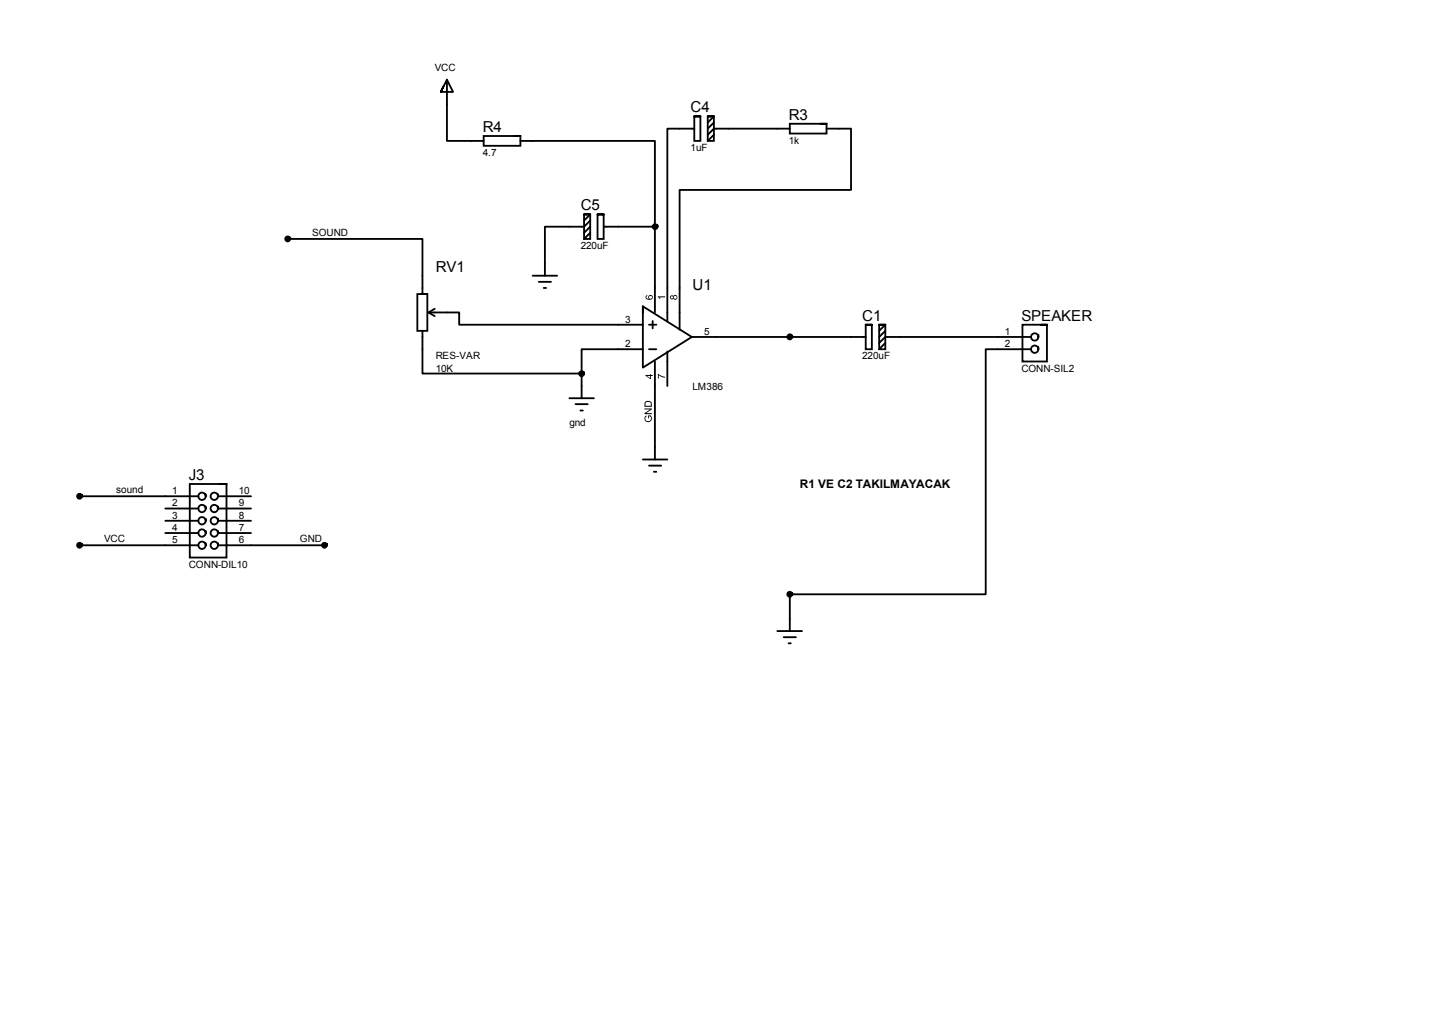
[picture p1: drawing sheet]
<svg xmlns="http://www.w3.org/2000/svg" width="297mm" height="210mm" viewBox="0 0 297 210" stroke-linecap="round" stroke-linejoin="round" font-family="sans-serif">
<g fill="none" stroke="#000" stroke-width=".38">
<path d="M92 17.9l-.6 1.2h2.6l-1.3-2.6-1.3 2.6M92.7 16.5v12.7h7.6M106.7 28.2h1.2v2h-7.6v-2h7.6M107.9 29.2h27.9v17.8h-10.6M144 24.1h1.3v5.1h-1.3v-5.1h1.3M144 26.7h-5.6v39.8M146.8 24.1h1.3v5.1h-1.3v-5.1h1.3l-1.3 1.3M148.1 25.4l-1.3 1.3M148.1 27.9l-1.3 1.3M163.8 26.7h-15.7l-1.3 1.2M170.2 25.7h1.2v2h-7.6v-2h7.6M171.4 26.7h5.1v12.7h-35.5v28.9"/>
<path d="M59.7 49.5h27.9v11.5M60.2 49.2a.53 .53 0 0 1-.2 .8 .53 .53 0 0 1-.7-.2 .53 .53 0 0 1 .1-.7 .52 .52 0 0 1 .8 .4M110.5 57.1h5.1M111.8 58.4h2.5M112.8 59.7h.5M121.2 44.4h1.2v5.1h-1.2v-5.1h1.2l-1.2 1.3M122.4 45.7l-1.2 1.3h-8.2v10.2M122.4 48.3l-1.2 1.2M122.4 47l-1.2 1.3M123.9 44.4h1.3v5.1h-1.3v-5.1h1.3M135.8 47v17.8M136.4 46.7a.53 .53 0 0 1-.2 .7 .53 .53 0 0 1-.7-.1 .53 .53 0 0 1 .1-.8 .53 .53 0 0 1 .8 .5"/>
<path d="M87.4 61h1.2v7.6h-2v-7.6h2M87.6 68.6v8.8h33M88.9 64.8h6.3v2.5h38.1M88.9 64.8l1.3 .7M90.2 64l-1.3 .8M120.6 77.4v5.2M121.2 77.2a.54 .54 0 0 1-.4 .7 .54 .54 0 0 1-.7-.5 .51 .51 0 0 1 .5-.4 .51 .51 0 0 1 .6 .4M133.3 63.5v12.7l10.2-6.4-10.2-6.3v1.3M133.3 72.4h-12.7v5M134.6 72.4h1.5M134.6 67.3h1.5M135.4 66.5v1.6"/>
<path d="M135.8 74.9v20.3M138.4 72.9v7.1M143.5 69.8h36.1M164.3 69.6a.54 .54 0 0 1-.2 .7 .54 .54 0 0 1-.8-.3 .54 .54 0 0 1 .5-.7l.5 .3v.2M179.6 67.3h1.2v5.1h-1.2v-5.1h1.2M182.4 67.3h1.2v5.1h-1.2v-5.1h1.2l-1.2 1.3M183.6 68.6l-1.2 1.2M183.6 71.1l-1.2 1.3M213.9 72.4h-9.4v50.8h-40.7v7.6M213.9 69.8h-30.3l-1.2 1.3M215.4 69.4a.8 .8 0 0 1-.8 1.2 .8 .8 0 0 1-.5-1.3 .76 .76 0 0 1 .8-.2 .76 .76 0 0 1 .5 .7M215.4 72a.8 .8 0 0 1-.8 1.2 .8 .8 0 0 1-.5-1.3 .76 .76 0 0 1 .8-.2 .76 .76 0 0 1 .5 .7"/>
<path d="M215.9 67.3h1.3v7.6h-5.1v-7.6h5.1M118.1 82.5h5.1M119.4 83.8h2.5M120.4 85.1h.5M133.3 95.2h5.1M134.6 96.5h2.6M135.6 97.8h.5M16.5 113h24.6M16.5 102.9h24.6M17 112.7a.53 .53 0 0 1-.1 .8 .53 .53 0 0 1-.8-.2 .53 .53 0 0 1 .1-.7 .52 .52 0 0 1 .8 .4M17 102.6a.53 .53 0 0 1-.1 .7 .53 .53 0 0 1-.8-.1 .53 .53 0 0 1 .1-.8 .52 .52 0 0 1 .8 .5M34.3 105.4h6.8"/>
<path d="M34.3 107.9l6.8 .1M34.3 110.5h6.8M42.7 102.4a.8 .8 0 0 1-.7 1.2 .8 .8 0 0 1-.8-1 .76 .76 0 0 1 .9-.5 .76 .76 0 0 1 .6 .8M42.7 105a.8 .8 0 0 1-.7 1.2 .8 .8 0 0 1-.8-1.1 .76 .76 0 0 1 .9-.4 .76 .76 0 0 1 .6 .7M42.7 107.5a.8 .8 0 0 1-.7 1.2 .8 .8 0 0 1-.8-1 .76 .76 0 0 1 .9-.5 .76 .76 0 0 1 .6 .8M42.7 110.1a.8 .8 0 0 1-.7 1.2 .8 .8 0 0 1-.8-1.1 .76 .76 0 0 1 .9-.5 .76 .76 0 0 1 .6 .8M42.7 112.6a.8 .8 0 0 1-.7 1.2 .8 .8 0 0 1-.8-1.1 .76 .76 0 0 1 .9-.4 .76 .76 0 0 1 .6 .7M45.2 102.4a.8 .8 0 0 1-.8 1.2 .8 .8 0 0 1-.5-1.3 .76 .76 0 0 1 .8-.1 .76 .76 0 0 1 .5 .7h6.9M45.2 105a.8 .8 0 0 1-.8 1.2 .8 .8 0 0 1-.5-1.3 .76 .76 0 0 1 .8-.2 .76 .76 0 0 1 .5 .7h6.9M45.2 107.5a.8 .8 0 0 1-.8 1.2 .8 .8 0 0 1-.5-1.3 .76 .76 0 0 1 .8-.2 .76 .76 0 0 1 .5 .8l6.9-.1M45.2 110.1a.8 .8 0 0 1-.8 1.2 .8 .8 0 0 1-.5-1.3 .76 .76 0 0 1 .8-.2 .76 .76 0 0 1 .5 .7h6.9M45.2 112.6a.8 .8 0 0 1-.8 1.2 .8 .8 0 0 1-.5-1.3 .76 .76 0 0 1 .8-.2 .76 .76 0 0 1 .5 .7h22.1"/>
<path d="M45.7 100.3h1.3v15.3h-7.6v-15.3h7.6M67.8 112.7a.53 .53 0 0 1-.1 .8 .53 .53 0 0 1-.8-.2 .53 .53 0 0 1 .1-.7 .52 .52 0 0 1 .8 .4M161.2 130.8h5.2M162.6 132.1h2.5M163.6 133.4h.4M164.3 122.9a.53 .53 0 0 1-.1 .7 .53 .53 0 0 1-.8-.1 .53 .53 0 0 1 .2-.8 .52 .52 0 0 1 .7 .5"/>
</g>
<g fill="#000">
<path d="M136.5 77.5l1.5 .6v.2l-.6-.1-.8-.4v.7h-.1zM136.4 61.4h1.6v.2h-1.2l.2 .4h-.2zM133.9 86.3l.2-.2 .1 .2a.57 .57 0 0 0-.2 .9 .57 .57 0 0 0 1-.2v-.4l-.1-.3h-.3v.4h-.2v-.6h.6a.79 .79 0 0 1 .1 1.1 .79 .79 0 0 1-1.1 .2 .79 .79 0 0 1-.1-1.1zM133.7 84.7h1.5v.2l-1.2 .7h1.2v.3h-1.5v-.3l1.2-.7h-1.2z"/>
<path d="M134 61.3l.3-.1v.1a.34 .34 0 0 0-.2 .5 .34 .34 0 0 0 .5 .1 .49 .49 0 0 1 .2-.7 .49 .49 0 0 1 .7 .4 .49 .49 0 0 1-.6 .5 .63 .63 0 0 1-.7 0 .63 .63 0 0 1-.2-.8zM134.6 61.6a.35 .35 0 0 0 .7 0 .35 .35 0 0 0-.7 0z"/>
<path d="M133.9 77.7h1v-.1h.1v.1h.4v.2h-.4v.7h-.1l-1-.7zM134.2 77.9l.7 .5v-.5z"/>
<path d="M139.1 61.3l.4-.1 .2 .2a.45 .45 0 0 1 .6-.1 .45 .45 0 0 1 0 .7 .45 .45 0 0 1-.6-.2 .38 .38 0 0 1-.6 .1 .38 .38 0 0 1 0-.6zM139.1 61.6a.25 .25 0 0 0 .5 0 .25 .25 0 0 0-.5 0zM139.8 61.6a.31 .31 0 0 0 .6 0 .31 .31 0 0 0-.6 0z"/>
<path d="M133.8 83.3a.79 .79 0 0 1 .9-.2 .79 .79 0 0 1 .5 .7v.5h-1.5zM134.1 83.4l-.2 .2v.5h1.1a.62 .62 0 0 0-.2-.7 .62 .62 0 0 0-.7 0z"/>
<circle cx="59.7" cy="49.5" r=".51"/>
<circle cx="135.9" cy="47" r=".51"/>
<circle cx="120.6" cy="77.5" r=".51"/>
<circle cx="163.8" cy="69.8" r=".52"/>
<circle cx="16.5" cy="113" r=".51"/>
<circle cx="16.5" cy="102.9" r=".51"/>
<circle cx="67.3" cy="113" r=".51"/>
<circle cx="163.8" cy="123.2" r=".51"/>
</g>
<g font-size="3.1">
<text x="143.3" y="23.3">C4</text>
<text x="100.2" y="27.3">R4</text>
<text x="163.6" y="24.8">R3</text>
<text x="120.5" y="43.6">C5</text>
<text x="90.4" y="56.3">RV1</text>
<text x="143.6" y="60.1">U1</text>
<text x="178.9" y="66.5">C1</text>
<text x="211.9" y="66.5">SPEAKER</text>
<text x="39.2" y="99.4">J3</text>
</g>
<text font-size="2.5" x="165.9" y="101.2">R1 VE C2 TAKILMAYACAK</text>
<g font-size="2.1">
<text x="90.2" y="14.7">VCC</text>
<text x="163.6" y="29.8">1k</text>
<text x="100.2" y="32.3">4.7</text>
<text x="143.3" y="31.3">1uF</text>
<text x="64.8" y="48.9">SOUND</text>
<text x="120.5" y="51.6">220uF</text>
<text x="129.7" y="66.9">3</text>
<text x="129.7" y="72">2</text>
<text x="146" y="69.4">5</text>
<text x="208.4" y="69.4">1</text>
<text x="208.4" y="72">2</text>
<text x="90.4" y="74.5">RES-VAR</text>
<text x="90.4" y="77">10K</text>
<text x="178.9" y="74.5">220uF</text>
<text x="211.9" y="77">CONN-SIL2</text>
<text x="143.6" y="80.9">LM386</text>
<text x="118.1" y="88.3">gnd</text>
<text x="24.1" y="102.2">sound</text>
<text x="35.7" y="102.4">1</text>
<text x="35.7" y="105">2</text>
<text x="35.7" y="107.5">3</text>
<text x="49.5" y="102.4">10</text>
<text x="49.5" y="105">9</text>
<text x="49.5" y="107.5">8</text>
<text x="21.6" y="112.4">VCC</text>
<text x="35.7" y="110.1">4</text>
<text x="35.7" y="112.6">5</text>
<text x="49.5" y="110.1">7</text>
<text x="49.5" y="112.6">6</text>
<text x="62.2" y="112.4">GND</text>
<text x="39.2" y="117.6">CONN-DIL10</text>
</g>
</svg>
